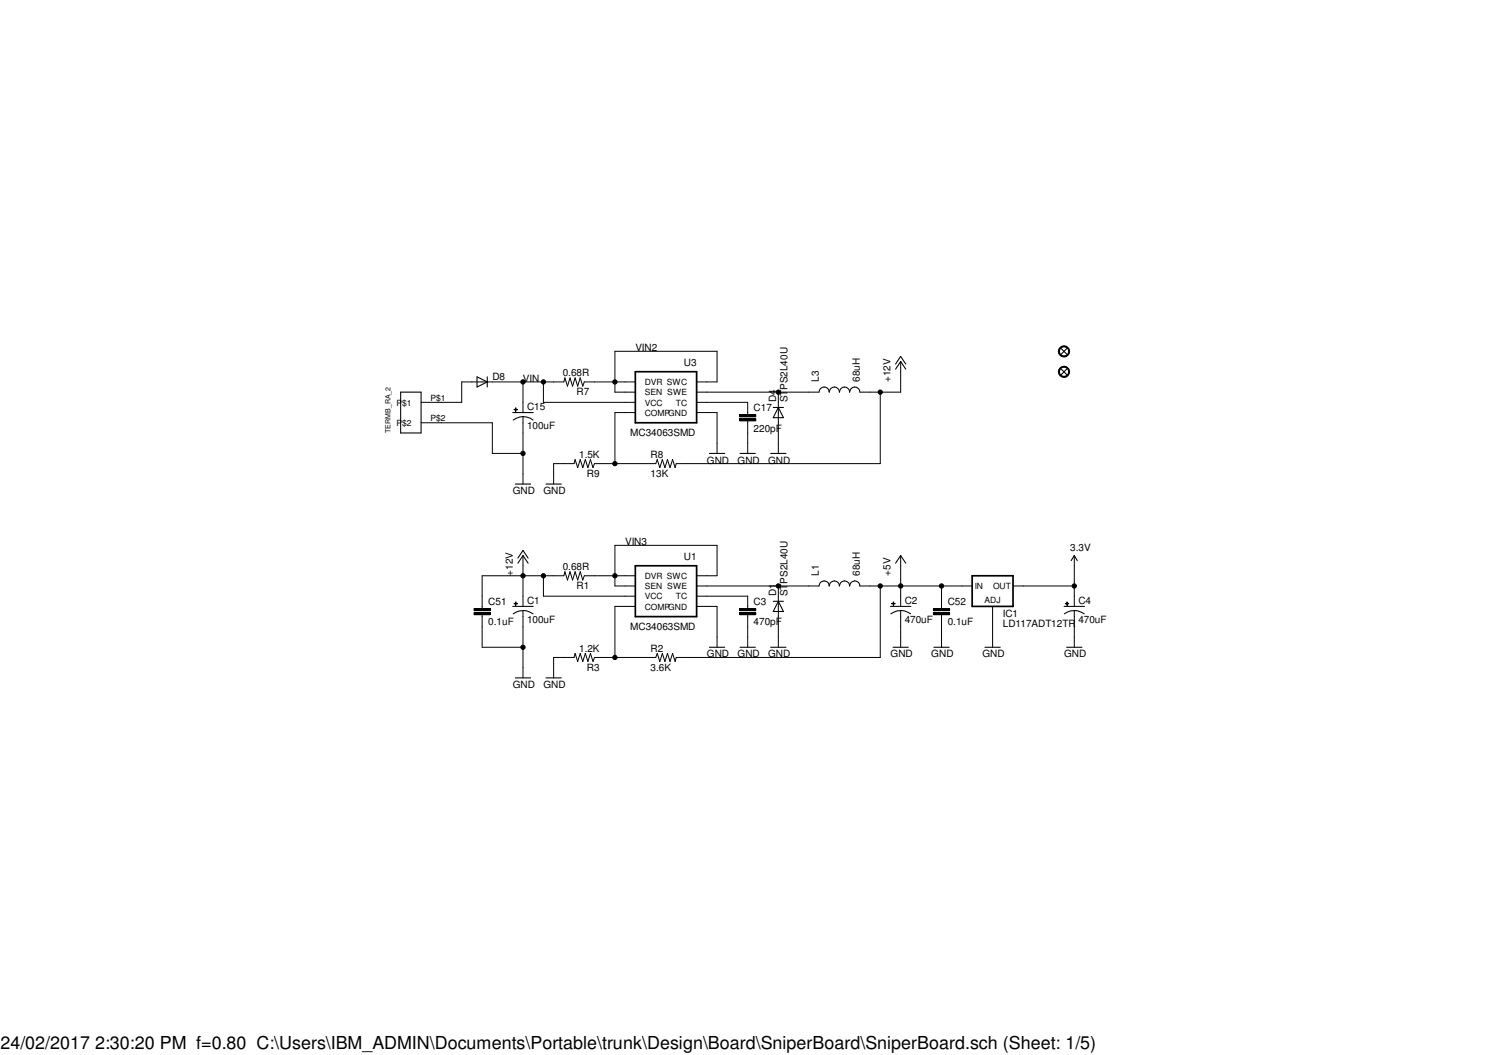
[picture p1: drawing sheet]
<svg xmlns="http://www.w3.org/2000/svg" width="297mm" height="210mm" viewBox="0 0 297 210" stroke-linecap="round" stroke-linejoin="round" font-family="sans-serif">
<path d="M126.4 74h12.2v10.1h-12.2zM126.4 112.6h12.2v10.1h-12.2zM193.4 114.6h8.1v6h-8.1z" fill="none" stroke="#000" stroke-width=".34"/>
<g fill="none" stroke="#000" stroke-width=".2">
<path d="M104.1 76v6.1M108.1 76v4.1h18.3M126.4 76h-10.2l-.3 .8-.5-1.6-.5 1.6-.5-1.6-.5 1.6-.5-1.6-.5 1.6-.5-1.6-.2 .8h-20.3v4.1h-8.1M138.6 76h4.1v-6.1h-20.4v8.1h4.1M138.6 78h24.3M154.9 78v12.2M175.1 78v14.2h-40.6l-.2 .8-.5-1.6-.5 1.6-.5-1.6-.5 1.6-.5-1.6-.5 1.6-.5-1.6-.3 .8h-12.2l-.3 .8-.5-1.6-.5 1.6-.5-1.6-.6 1.6-.5-1.6-.5 1.6-.5-1.6-.2 .8h-4.1v4.1M179.2 71.9v6.1h-8.1M210.9 69.1a1.12 1.12 0 0 1 1.8 .3 1.12 1.12 0 0 1-.8 1.6 1.12 1.12 0 0 1-1.3-1.1h.2a.92 .92 0 0 1 1.2-.9 .92 .92 0 0 1 .4 1.5 .92 .92 0 0 1-1.5-.2l-.1-.4h-.2zM210.9 73.2a1.11 1.11 0 0 1 1.8 .3 1.11 1.11 0 0 1-.8 1.6 1.11 1.11 0 0 1-1.3-1.1h.2a.92 .92 0 0 1 1.2-.9 .92 .92 0 0 1 .4 1.5 .92 .92 0 0 1-1.5-.3l-.1-.3h-.2zM83.8 84.1h14.2v6.1h6.1M102.3 81.4l.7 .1z"/>
<path d="M102.6 81.2l.1 .6zM104.1 82.9v13.4M126.4 82.1h-4.1v10.1M138.6 80.1h10.2v2.4M138.6 82.1h4.1v8.1M147.1 83.3h3.3v.4h-3.3zM147.1 82.5h3.3v.4h-3.3zM148.8 83.7v6.5M102.6 119.8l.1 .6zM104.1 110.5v10.1M108.1 114.6v4h18.3M126.4 114.6h-10.2l-.3 .8-.5-1.7-.5 1.7-.5-1.7-.5 1.7-.5-1.7-.5 1.7-.5-1.7-.2 .9h-16.3v6.5"/>
<path d="M138.6 114.6h4.1v-6.1h-20.4v8.1h4.1M138.6 118.6h10.2v2.5M138.6 116.6h24.3M154.9 116.6v12.2M171.1 116.6h22.3M175.1 116.6v14.2h-40.6l-.2 .8-.5-1.6-.5 1.6-.5-1.6-.5 1.6-.5-1.6-.5 1.6-.5-1.6-.3 .8h-12.2l-.3 .8-.5-1.6-.5 1.6-.5-1.6-.6 1.6-.5-1.6-.5 1.6-.5-1.6-.2 .8h-4.1v4.1M177.7 119.8l.1 .6zM179.2 110.5v10.1M187.3 116.6v4.5M201.5 116.6h12.2M212.3 119.8v.6zM213.7 110.5v10.1"/>
<path d="M94.3 121.9h3.2v.4h-3.2zM94.3 121.1h3.2v.4h-3.2zM95.9 122.3v6.5h8.2M102.3 120.1h.7zM104.1 121.5v13.4M126.4 120.6h-4.1v10.2M138.6 120.6h4.1v8.2M147.1 121.9h3.3v.4h-3.3zM147.1 121.1h3.3v.4h-3.3zM148.8 122.3v6.5M177.4 120.1h.7zM179.2 121.5v7.3"/>
<path d="M185.7 121.9h3.2v.4h-3.2zM185.7 121.1h3.2v.4h-3.2zM187.3 122.3v6.5M197.5 120.6v8.2M212 120.1h.6zM213.7 121.5v7.3"/>
<circle cx="104" cy="76" r=".43"/>
<circle cx="108.1" cy="76" r=".43"/>
<circle cx="122.3" cy="76" r=".43"/>
<circle cx="154.8" cy="78" r=".43"/>
<circle cx="175.1" cy="78" r=".43"/>
<circle cx="104" cy="90.2" r=".43"/>
<circle cx="122.3" cy="92.2" r=".43"/>
<circle cx="104" cy="114.6" r=".43"/>
<circle cx="108.1" cy="114.6" r=".43"/>
<circle cx="122.3" cy="114.6" r=".43"/>
<circle cx="154.8" cy="116.6" r=".43"/>
<circle cx="175.1" cy="116.6" r=".43"/>
<circle cx="179.2" cy="116.6" r=".43"/>
<circle cx="187.3" cy="116.6" r=".43"/>
<circle cx="213.7" cy="116.6" r=".43"/>
<circle cx="104" cy="128.8" r=".43"/>
<circle cx="122.3" cy="130.8" r=".43"/>
</g>
<g fill="none" stroke="#000" stroke-width=".21">
<path d="M79.7 78h4.1v8.1h-4.1zM94.9 75l2 1-2 1zM96.9 75v2M162.9 78a1.02 1.02 0 0 1 1.1-1 1.02 1.02 0 0 1 1 1 1.02 1.02 0 0 1 1-1 1.02 1.02 0 0 1 1 1 1.02 1.02 0 0 1 1-1 1.02 1.02 0 0 1 1 1 1.02 1.02 0 0 1 1-1 1.02 1.02 0 0 1 1.1 1M178.2 73.4l1-1.5 1 1.5M178.2 72.4l1-1.5 1 1.5M211.1 69.3l1.2 1.2M211.1 73.4l1.2 1.2M212.3 69.3l-1.2 1.2M212.3 73.4l-1.2 1.2M102 82.1h4.1M102.1 83.6a3.2 3.2 0 0 1 3.9 0"/>
<path d="M102.5 96.3h3.1M108.6 96.3h3.1M141.1 90.2h3.1M147.2 90.2h3.1M153.3 90.2h3.1M153.8 81.1h2.1M154.9 81.1l1 2h-2.1zM103 112.1l1.1-1.6 1 1.6M103 111l1.1-1.5 1 1.5M153.8 119.6h2.1M154.9 119.6l1 2.1h-2.1zM162.9 116.6a1.02 1.02 0 0 1 1.1-1 1.02 1.02 0 0 1 1 1 1.02 1.02 0 0 1 1-1 1.02 1.02 0 0 1 1 1 1.02 1.02 0 0 1 1-1 1.02 1.02 0 0 1 1 1 1.02 1.02 0 0 1 1-1 1.02 1.02 0 0 1 1.1 1"/>
<path d="M178.2 112.1l1-1.6 1 1.6M213.1 111.5l.6-1 .6 1M102 120.6h4.1M102.5 134.9h3.1M104.1 121.5h.7l1.2 .6M104.1 121.5h-.7l-1.3 .6M108.6 134.9h3.1M141.1 128.8h3.1M147.2 128.8h3.1M153.3 128.8h3.1M177.2 120.6h4M177.7 128.8h3"/>
<path d="M179.2 121.5h.7l1.3 .6M179.2 121.5h-.7l-1.3 .6M185.8 128.8h3M196 128.8h3M211.7 120.6h4.1M212.2 128.8h3.1M213.7 121.5h.7l1.3 .6M213.7 121.5h-.7l-1.3 .6"/>
</g>
<g fill="#000">
<path d="M210.9 69.1a1.12 1.12 0 0 1 1.8 .3 1.12 1.12 0 0 1-.8 1.6 1.12 1.12 0 0 1-1.3-1.1h.2a.92 .92 0 0 1 1.2-.9 .92 .92 0 0 1 .4 1.5 .92 .92 0 0 1-1.5-.2l-.1-.4h-.2z" fill-rule="evenodd"/>
<path d="M210.9 73.2a1.11 1.11 0 0 1 1.8 .3 1.11 1.11 0 0 1-.8 1.6 1.11 1.11 0 0 1-1.3-1.1h.2a.92 .92 0 0 1 1.2-.9 .92 .92 0 0 1 .4 1.5 .92 .92 0 0 1-1.5-.3l-.1-.3h-.2z" fill-rule="evenodd"/>
<path d="M102.3 81.4l.7 .1z" fill-rule="evenodd"/>
<path d="M102.6 81.2l.1 .6z" fill-rule="evenodd"/>
<path d="M102.6 119.8l.1 .6z" fill-rule="evenodd"/>
<path d="M177.7 119.8l.1 .6z" fill-rule="evenodd"/>
<path d="M212.3 119.8v.6z" fill-rule="evenodd"/>
<path d="M102.3 120.1h.7z" fill-rule="evenodd"/>
<path d="M177.4 120.1h.7z" fill-rule="evenodd"/>
<path d="M212 120.1h.6z" fill-rule="evenodd"/>
<circle cx="104" cy="76" r=".43"/>
<circle cx="108.1" cy="76" r=".43"/>
<circle cx="122.3" cy="76" r=".43"/>
<circle cx="154.8" cy="78" r=".43"/>
<circle cx="175.1" cy="78" r=".43"/>
<circle cx="104" cy="90.2" r=".43"/>
<circle cx="122.3" cy="92.2" r=".43"/>
<circle cx="104" cy="114.6" r=".43"/>
<circle cx="108.1" cy="114.6" r=".43"/>
<circle cx="122.3" cy="114.6" r=".43"/>
<circle cx="154.8" cy="116.6" r=".43"/>
<circle cx="175.1" cy="116.6" r=".43"/>
<circle cx="179.2" cy="116.6" r=".43"/>
<circle cx="187.3" cy="116.6" r=".43"/>
<circle cx="213.7" cy="116.6" r=".43"/>
<circle cx="104" cy="128.8" r=".43"/>
<circle cx="122.3" cy="130.8" r=".43"/>
</g>
<path d="M147.1 83.5h3.3M147.1 82.7h3.3M94.3 122.1h3.2M94.3 121.3h3.2M147.1 122.1h3.3M147.1 121.3h3.3M185.7 122.1h3.2M185.7 121.3h3.2" fill="none" stroke="#000" stroke-width=".42"/>
<text font-size="3.6" x=".1" y="208.7">24/02/2017 2:30:20 PM f=0.80 C:\Users\IBM_ADMIN\Documents\Portable\trunk\Design\Board\SniperBoard\SniperBoard.sch (Sheet: 1/5)</text>
<g font-size="2">
<text x="126.4" y="69.9">VIN2</text>
<text x="98" y="75.6">D8</text>
<text x="104.1" y="76">VIN</text>
<text x="112" y="74.8">0.68R</text>
<text x="136.1" y="72.8">U3</text>
<text x="162.9" y="76" transform="rotate(-90 162.9 76)">L3</text>
<text x="171.1" y="76" transform="rotate(-90 171.1 76)">68uH</text>
<text x="177.2" y="76" transform="rotate(-90 177.2 76)">+12V</text>
<text x="104.9" y="81.6">C15</text>
<text x="114.7" y="78.7">R7</text>
<text x="149.9" y="81.8">C17</text>
<text x="154.4" y="80.1" transform="rotate(-90 154.4 80.1)">D4</text>
<text x="156.7" y="80.1" transform="rotate(-90 156.7 80.1)">STPS2L40U</text>
<text x="104.9" y="85.4">100uF</text>
<text x="125.4" y="86.8">MC34063SMD</text>
<text x="149.9" y="85.9">220pF</text>
<text x="115.2" y="91.1">1.5K</text>
<text x="116.8" y="94.9">R9</text>
<text x="129.5" y="94.9">13K</text>
<text x="129.5" y="91.1">R8</text>
<text x="140.6" y="92.2">GND</text>
<text x="146.7" y="92.2">GND</text>
<text x="152.8" y="92.2">GND</text>
<text x="102" y="98.3">GND</text>
<text x="108.1" y="98.3">GND</text>
<text x="112" y="113.4">0.68R</text>
<text x="124.4" y="108.5">VIN3</text>
<text x="136.1" y="111.3">U1</text>
<text x="212.9" y="109.7">3.3V</text>
<text x="102" y="114.6" transform="rotate(-90 102 114.6)">+12V</text>
<text x="114.7" y="117.2">R1</text>
<text x="154.4" y="118.6" transform="rotate(-90 154.4 118.6)">D1</text>
<text x="156.7" y="118.6" transform="rotate(-90 156.7 118.6)">STPS2L40U</text>
<text x="162.9" y="114.6" transform="rotate(-90 162.9 114.6)">L1</text>
<text x="171.1" y="114.6" transform="rotate(-90 171.1 114.6)">68uH</text>
<text x="177.2" y="114.6" transform="rotate(-90 177.2 114.6)">+5V</text>
<text x="97.2" y="124.4">0.1uF</text>
<text x="97.2" y="120.4">C51</text>
<text x="104.9" y="124">100uF</text>
<text x="104.9" y="120.1">C1</text>
<text x="125.4" y="125.3">MC34063SMD</text>
<text x="149.9" y="124.4">470pF</text>
<text x="149.9" y="120.4">C3</text>
<text x="180" y="120.1">C2</text>
<text x="180" y="124">470uF</text>
<text x="188.5" y="124.4">0.1uF</text>
<text x="188.5" y="120.4">C52</text>
<text x="199.5" y="124.7">LD117ADT12TR</text>
<text x="199.5" y="122.7">IC1</text>
<text x="214.5" y="124">470uF</text>
<text x="214.5" y="120.1">C4</text>
<text x="115.2" y="129.6">1.2K</text>
<text x="129.5" y="129.6">R2</text>
<text x="140.6" y="130.8">GND</text>
<text x="146.7" y="130.8">GND</text>
<text x="152.8" y="130.8">GND</text>
<text x="177.2" y="130.8">GND</text>
<text x="185.3" y="130.8">GND</text>
<text x="195.4" y="130.8">GND</text>
<text x="211.7" y="130.8">GND</text>
<text x="102" y="136.9">GND</text>
<text x="108.1" y="136.9">GND</text>
<text x="116.8" y="133.4">R3</text>
<text x="129.5" y="133.4">3.6K</text>
</g>
<g font-size="1.7">
<text x="128.3" y="76.6">DVR SWC</text>
<text x="78.9" y="80.7">P$1</text>
<text x="85.6" y="79.8">P$1</text>
<text x="85.6" y="83.8">P$2</text>
<text x="128.3" y="82.7">COMPGND</text>
<text x="128.3" y="80.7">VCC</text>
<text x="128.3" y="78.7">SEN SWE</text>
<text x="134.5" y="80.7">TC</text>
<text x="78.9" y="84.8">P$2</text>
<text x="128.3" y="115.2">DVR SWC</text>
<text x="128.3" y="119.3">VCC</text>
<text x="128.3" y="117.2">SEN SWE</text>
<text x="134.5" y="119.3">TC</text>
<text x="193.9" y="117.1">IN</text>
<text x="197.6" y="117.1">OUT</text>
<text x="128.3" y="121.3">COMPGND</text>
<text x="195.9" y="120.1">ADJ</text>
</g>
<text font-size="1.4" x="77.7" y="86.1" transform="rotate(-90 77.7 86.1)">TERMB_RA_2</text>
</svg>
